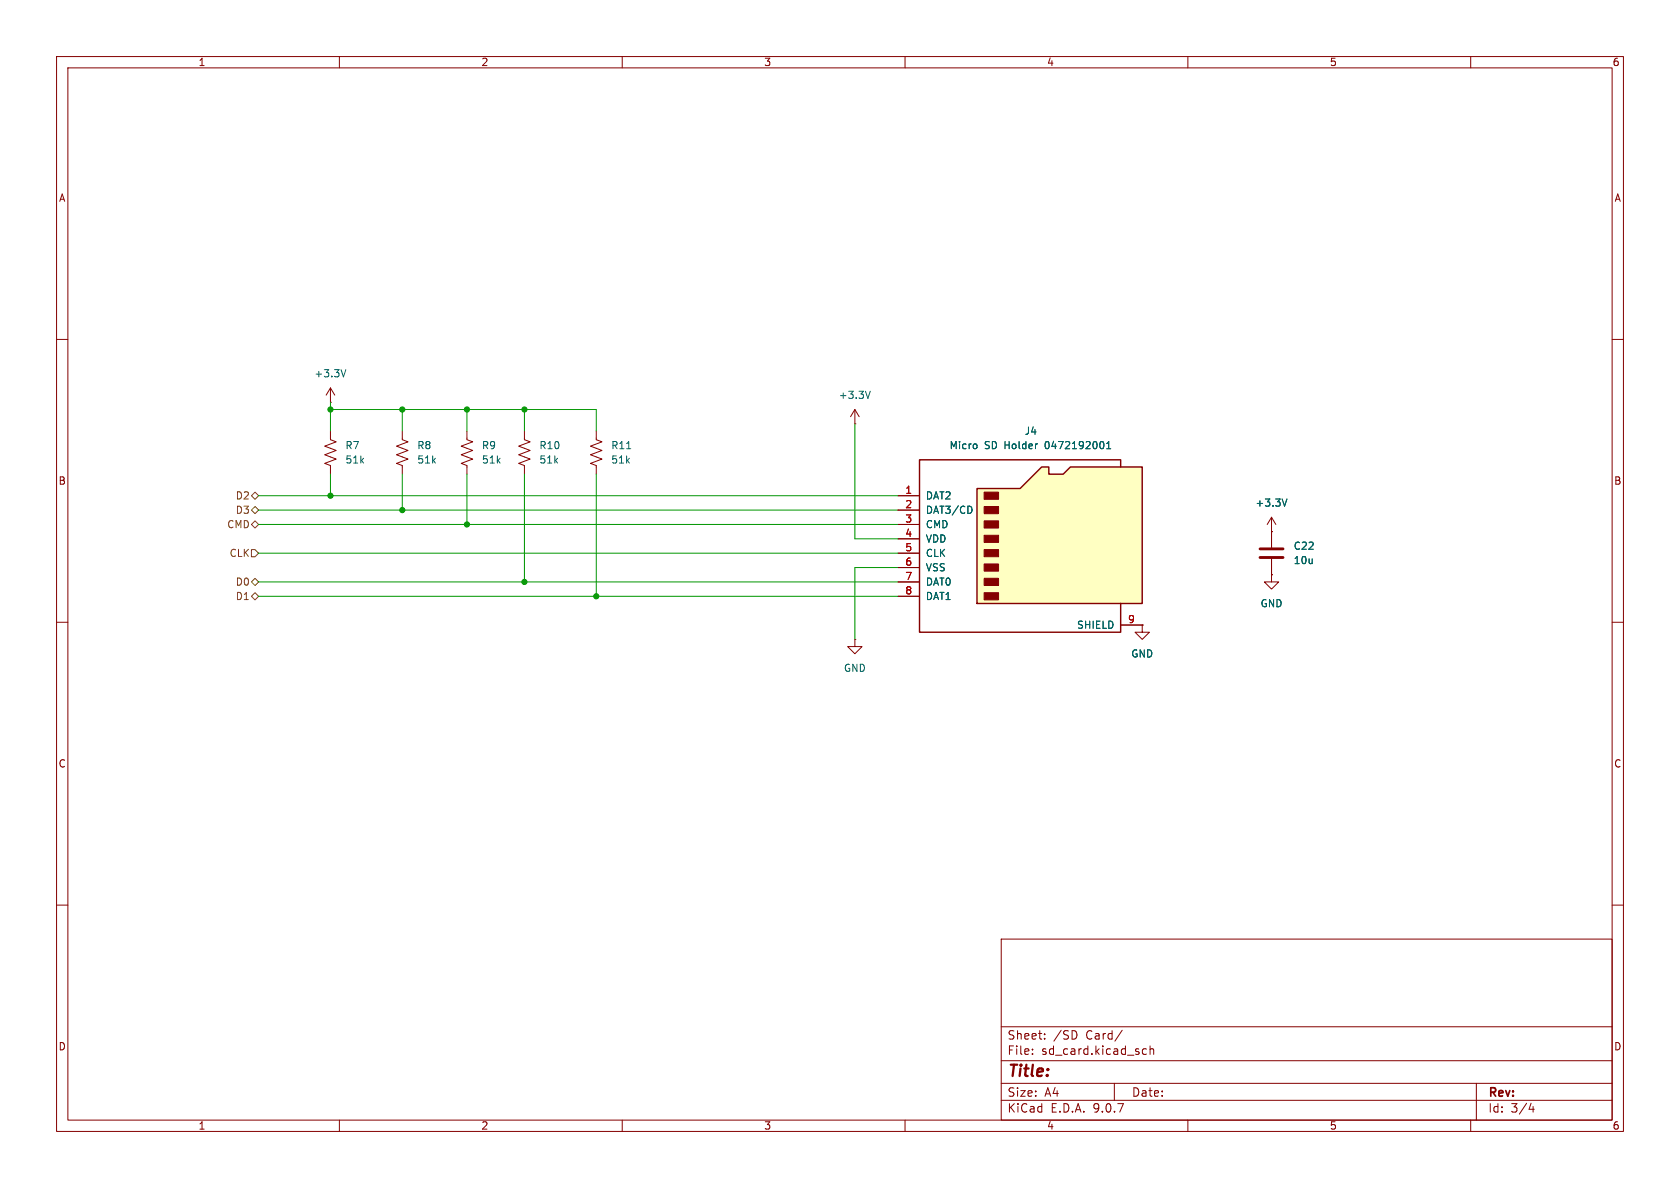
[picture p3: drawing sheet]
(kicad_sch
 (version 20260306)
 (generator "eeschema")
 (generator_version "10.0")
 (paper "A4")
 (lib_symbols
  (symbol "Connector:Micro_SD_Card"
   (pin_names
    (offset 1.016)) (exclude_from_sim no) (in_bom yes) (on_board yes)
   (in_pos_files yes)
   (duplicate_pin_numbers_are_jumpers no)
   (property "Reference" "J" (at -16.51 15.24 0) (show_name no) (do_not_autoplace no) (effects (font (size 1.27 1.27))))
   (property "Value" "Micro_SD_Card" (at 16.51 15.24 0) (show_name no) (do_not_autoplace no) (effects (font (size 1.27 1.27)) (justify right)))
   (property "Footprint" "" (at 29.21 7.62 0) (show_name no) (do_not_autoplace no) (hide yes) (effects (font (size 1.27 1.27))))
   (property "Datasheet" "https://www.we-online.com/components/products/datasheet/693072010801.pdf" (at 0 0 0) (show_name no) (do_not_autoplace no) (hide yes) (effects (font (size 1.27 1.27))))
   (property "Description" "Micro SD Card Socket" (at 0 0 0) (show_name no) (do_not_autoplace no) (hide yes) (effects (font (size 1.27 1.27))))
   (symbol "Micro_SD_Card_0_1"
    (polyline (pts (xy -8.89 -11.43) (xy -8.89 8.89) (xy -1.27 8.89) (xy 2.54 12.7) (xy 3.81 12.7) (xy 3.81 11.43) (xy 6.35 11.43) (xy 7.62 12.7) (xy 20.32 12.7) (xy 20.32 -11.43) (xy -8.89 -11.43)) (stroke (width 0.254) (type default)) (fill (type background)))
    (rectangle (start -7.62 8.255) (end -5.08 6.985) (stroke (width 0) (type default)) (fill (type outline)))
    (rectangle (start -7.62 5.715) (end -5.08 4.445) (stroke (width 0) (type default)) (fill (type outline)))
    (rectangle (start -7.62 3.175) (end -5.08 1.905) (stroke (width 0) (type default)) (fill (type outline)))
    (rectangle (start -7.62 0.635) (end -5.08 -0.635) (stroke (width 0) (type default)) (fill (type outline)))
    (rectangle (start -7.62 -1.905) (end -5.08 -3.175) (stroke (width 0) (type default)) (fill (type outline)))
    (rectangle (start -7.62 -4.445) (end -5.08 -5.715) (stroke (width 0) (type default)) (fill (type outline)))
    (rectangle (start -7.62 -6.985) (end -5.08 -8.255) (stroke (width 0) (type default)) (fill (type outline)))
    (rectangle (start -7.62 -9.525) (end -5.08 -10.795) (stroke (width 0) (type default)) (fill (type outline)))
    (polyline (pts (xy 16.51 12.7) (xy 16.51 13.97) (xy -19.05 13.97) (xy -19.05 -16.51) (xy 16.51 -16.51) (xy 16.51 -11.43)) (stroke (width 0.254) (type default)) (fill (type none))))
   (symbol "Micro_SD_Card_1_1"
    (pin bidirectional line (at -22.86 7.62 0) (length 3.81) (name "DAT2" (effects (font (size 1.27 1.27)))) (number "1" (effects (font (size 1.27 1.27)))))
    (pin bidirectional line (at -22.86 5.08 0) (length 3.81) (name "DAT3/CD" (effects (font (size 1.27 1.27)))) (number "2" (effects (font (size 1.27 1.27)))))
    (pin input line (at -22.86 2.54 0) (length 3.81) (name "CMD" (effects (font (size 1.27 1.27)))) (number "3" (effects (font (size 1.27 1.27)))))
    (pin power_in line (at -22.86 0 0) (length 3.81) (name "VDD" (effects (font (size 1.27 1.27)))) (number "4" (effects (font (size 1.27 1.27)))))
    (pin input line (at -22.86 -2.54 0) (length 3.81) (name "CLK" (effects (font (size 1.27 1.27)))) (number "5" (effects (font (size 1.27 1.27)))))
    (pin power_in line (at -22.86 -5.08 0) (length 3.81) (name "VSS" (effects (font (size 1.27 1.27)))) (number "6" (effects (font (size 1.27 1.27)))))
    (pin bidirectional line (at -22.86 -7.62 0) (length 3.81) (name "DAT0" (effects (font (size 1.27 1.27)))) (number "7" (effects (font (size 1.27 1.27)))))
    (pin bidirectional line (at -22.86 -10.16 0) (length 3.81) (name "DAT1" (effects (font (size 1.27 1.27)))) (number "8" (effects (font (size 1.27 1.27)))))
    (pin passive line (at 20.32 -15.24 180) (length 3.81) (name "SHIELD" (effects (font (size 1.27 1.27)))) (number "9" (effects (font (size 1.27 1.27))))))
   (embedded_fonts no))
  (symbol "Device:C"
   (pin_numbers (hide yes))
   (pin_names
    (offset 0.254)) (exclude_from_sim no) (in_bom yes) (on_board yes)
   (in_pos_files yes)
   (duplicate_pin_numbers_are_jumpers no)
   (property "Reference" "C" (at 0.635 2.54 0) (show_name no) (do_not_autoplace no) (effects (font (size 1.27 1.27)) (justify left)))
   (property "Value" "C" (at 0.635 -2.54 0) (show_name no) (do_not_autoplace no) (effects (font (size 1.27 1.27)) (justify left)))
   (property "Footprint" "" (at 0.9652 -3.81 0) (show_name no) (do_not_autoplace no) (hide yes) (effects (font (size 1.27 1.27))))
   (property "Datasheet" "" (at 0 0 0) (show_name no) (do_not_autoplace no) (hide yes) (effects (font (size 1.27 1.27))))
   (property "Description" "Unpolarized capacitor" (at 0 0 0) (show_name no) (do_not_autoplace no) (hide yes) (effects (font (size 1.27 1.27))))
   (symbol "C_0_1"
    (polyline (pts (xy -2.032 0.762) (xy 2.032 0.762)) (stroke (width 0.508) (type default)) (fill (type none)))
    (polyline (pts (xy -2.032 -0.762) (xy 2.032 -0.762)) (stroke (width 0.508) (type default)) (fill (type none))))
   (symbol "C_1_1"
    (pin passive line (at 0 3.81 270) (length 2.794) (name "" (effects (font (size 1.27 1.27)))) (number "1" (effects (font (size 1.27 1.27)))))
    (pin passive line (at 0 -3.81 90) (length 2.794) (name "" (effects (font (size 1.27 1.27)))) (number "2" (effects (font (size 1.27 1.27))))))
   (embedded_fonts no))
  (symbol "Device:R_US"
   (pin_numbers (hide yes))
   (pin_names
    (offset 0)) (exclude_from_sim no) (in_bom yes) (on_board yes)
   (in_pos_files yes)
   (duplicate_pin_numbers_are_jumpers no)
   (property "Reference" "R" (at 2.54 0 90) (show_name no) (do_not_autoplace no) (effects (font (size 1.27 1.27))))
   (property "Value" "R_US" (at -2.54 0 90) (show_name no) (do_not_autoplace no) (effects (font (size 1.27 1.27))))
   (property "Footprint" "" (at 1.016 -0.254 90) (show_name no) (do_not_autoplace no) (hide yes) (effects (font (size 1.27 1.27))))
   (property "Datasheet" "" (at 0 0 0) (show_name no) (do_not_autoplace no) (hide yes) (effects (font (size 1.27 1.27))))
   (property "Description" "Resistor, US symbol" (at 0 0 0) (show_name no) (do_not_autoplace no) (hide yes) (effects (font (size 1.27 1.27))))
   (symbol "R_US_0_1"
    (polyline (pts (xy 0 2.286) (xy 0 2.54)) (stroke (width 0) (type default)) (fill (type none)))
    (polyline (pts (xy 0 2.286) (xy 1.016 1.905) (xy 0 1.524) (xy -1.016 1.143) (xy 0 0.762)) (stroke (width 0) (type default)) (fill (type none)))
    (polyline (pts (xy 0 0.762) (xy 1.016 0.381) (xy 0 0) (xy -1.016 -0.381) (xy 0 -0.762)) (stroke (width 0) (type default)) (fill (type none)))
    (polyline (pts (xy 0 -0.762) (xy 1.016 -1.143) (xy 0 -1.524) (xy -1.016 -1.905) (xy 0 -2.286)) (stroke (width 0) (type default)) (fill (type none)))
    (polyline (pts (xy 0 -2.286) (xy 0 -2.54)) (stroke (width 0) (type default)) (fill (type none))))
   (symbol "R_US_1_1"
    (pin passive line (at 0 3.81 270) (length 1.27) (name "" (effects (font (size 1.27 1.27)))) (number "1" (effects (font (size 1.27 1.27)))))
    (pin passive line (at 0 -3.81 90) (length 1.27) (name "" (effects (font (size 1.27 1.27)))) (number "2" (effects (font (size 1.27 1.27))))))
   (embedded_fonts no))
  (symbol "power:+3.3V"
   (power global)
   (pin_numbers (hide yes))
   (pin_names
    (offset 0) (hide yes)) (exclude_from_sim no) (in_bom yes) (on_board yes)
   (in_pos_files yes)
   (duplicate_pin_numbers_are_jumpers no)
   (property "Reference" "#PWR" (at 0 -3.81 0) (show_name no) (do_not_autoplace no) (hide yes) (effects (font (size 1.27 1.27))))
   (property "Value" "+3.3V" (at 0 3.556 0) (show_name no) (do_not_autoplace no) (effects (font (size 1.27 1.27))))
   (property "Footprint" "" (at 0 0 0) (show_name no) (do_not_autoplace no) (hide yes) (effects (font (size 1.27 1.27))))
   (property "Datasheet" "" (at 0 0 0) (show_name no) (do_not_autoplace no) (hide yes) (effects (font (size 1.27 1.27))))
   (property "Description" "Power symbol creates a global label with name \"+3.3V\"" (at 0 0 0) (show_name no) (do_not_autoplace no) (hide yes) (effects (font (size 1.27 1.27))))
   (symbol "+3.3V_0_1"
    (polyline (pts (xy -0.762 1.27) (xy 0 2.54)) (stroke (width 0) (type default)) (fill (type none)))
    (polyline (pts (xy 0 2.54) (xy 0.762 1.27)) (stroke (width 0) (type default)) (fill (type none)))
    (polyline (pts (xy 0 0) (xy 0 2.54)) (stroke (width 0) (type default)) (fill (type none))))
   (symbol "+3.3V_1_1"
    (pin power_in line (at 0 0 90) (length 0) (name "" (effects (font (size 1.27 1.27)))) (number "1" (effects (font (size 1.27 1.27))))))
   (embedded_fonts no))
  (symbol "power:GND"
   (power global)
   (pin_numbers (hide yes))
   (pin_names
    (offset 0) (hide yes)) (exclude_from_sim no) (in_bom yes) (on_board yes)
   (in_pos_files yes)
   (duplicate_pin_numbers_are_jumpers no)
   (property "Reference" "#PWR" (at 0 -6.35 0) (show_name no) (do_not_autoplace no) (hide yes) (effects (font (size 1.27 1.27))))
   (property "Value" "GND" (at 0 -3.81 0) (show_name no) (do_not_autoplace no) (effects (font (size 1.27 1.27))))
   (property "Footprint" "" (at 0 0 0) (show_name no) (do_not_autoplace no) (hide yes) (effects (font (size 1.27 1.27))))
   (property "Datasheet" "" (at 0 0 0) (show_name no) (do_not_autoplace no) (hide yes) (effects (font (size 1.27 1.27))))
   (property "Description" "Power symbol creates a global label with name \"GND\" , ground" (at 0 0 0) (show_name no) (do_not_autoplace no) (hide yes) (effects (font (size 1.27 1.27))))
   (symbol "GND_0_1"
    (polyline (pts (xy 0 0) (xy 0 -1.27) (xy 1.27 -1.27) (xy 0 -2.54) (xy -1.27 -1.27) (xy 0 -1.27)) (stroke (width 0) (type default)) (fill (type none))))
   (symbol "GND_1_1"
    (pin power_in line (at 0 0 270) (length 0) (name "" (effects (font (size 1.27 1.27)))) (number "1" (effects (font (size 1.27 1.27))))))
   (embedded_fonts no)))
 (junction
  (at 82.55 72.39)
  (diameter 0)
  (color 0 0 0 0))
 (junction
  (at 92.71 102.87)
  (diameter 0)
  (color 0 0 0 0))
 (junction
  (at 58.42 72.39)
  (diameter 0)
  (color 0 0 0 0))
 (junction
  (at 92.71 72.39)
  (diameter 0)
  (color 0 0 0 0))
 (junction
  (at 105.41 105.41)
  (diameter 0)
  (color 0 0 0 0))
 (junction
  (at 58.42 87.63)
  (diameter 0)
  (color 0 0 0 0))
 (junction
  (at 71.12 90.17)
  (diameter 0)
  (color 0 0 0 0))
 (junction
  (at 82.55 92.71)
  (diameter 0)
  (color 0 0 0 0))
 (junction
  (at 71.12 72.39)
  (diameter 0)
  (color 0 0 0 0))
 (wire
  (pts (xy 58.42 72.39) (xy 58.42 76.2))
  (stroke (width 0) (type default)))
 (wire
  (pts (xy 71.12 83.82) (xy 71.12 90.17))
  (stroke (width 0) (type default)))
 (wire
  (pts (xy 92.71 72.39) (xy 92.71 76.2))
  (stroke (width 0) (type default)))
 (wire
  (pts (xy 92.71 102.87) (xy 158.75 102.87))
  (stroke (width 0) (type default)))
 (wire
  (pts (xy 82.55 83.82) (xy 82.55 92.71))
  (stroke (width 0) (type default)))
 (wire
  (pts (xy 71.12 72.39) (xy 58.42 72.39))
  (stroke (width 0) (type default)))
 (wire
  (pts (xy 45.72 87.63) (xy 58.42 87.63))
  (stroke (width 0) (type default)))
 (wire
  (pts (xy 82.55 72.39) (xy 82.55 76.2))
  (stroke (width 0) (type default)))
 (wire
  (pts (xy 58.42 83.82) (xy 58.42 87.63))
  (stroke (width 0) (type default)))
 (wire
  (pts (xy 71.12 72.39) (xy 71.12 76.2))
  (stroke (width 0) (type default)))
 (wire
  (pts (xy 92.71 83.82) (xy 92.71 102.87))
  (stroke (width 0) (type default)))
 (wire
  (pts (xy 158.75 100.33) (xy 151.13 100.33))
  (stroke (width 0) (type default)))
 (wire
  (pts (xy 45.72 97.79) (xy 158.75 97.79))
  (stroke (width 0) (type default)))
 (wire
  (pts (xy 45.72 102.87) (xy 92.71 102.87))
  (stroke (width 0) (type default)))
 (wire
  (pts (xy 105.41 72.39) (xy 105.41 76.2))
  (stroke (width 0) (type default)))
 (wire
  (pts (xy 45.72 92.71) (xy 82.55 92.71))
  (stroke (width 0) (type default)))
 (wire
  (pts (xy 105.41 105.41) (xy 158.75 105.41))
  (stroke (width 0) (type default)))
 (wire
  (pts (xy 151.13 100.33) (xy 151.13 113.03))
  (stroke (width 0) (type default)))
 (wire
  (pts (xy 82.55 92.71) (xy 158.75 92.71))
  (stroke (width 0) (type default)))
 (wire
  (pts (xy 82.55 72.39) (xy 71.12 72.39))
  (stroke (width 0) (type default)))
 (wire
  (pts (xy 105.41 72.39) (xy 92.71 72.39))
  (stroke (width 0) (type default)))
 (wire
  (pts (xy 71.12 90.17) (xy 158.75 90.17))
  (stroke (width 0) (type default)))
 (wire
  (pts (xy 151.13 95.25) (xy 158.75 95.25))
  (stroke (width 0) (type default)))
 (wire
  (pts (xy 151.13 74.93) (xy 151.13 95.25))
  (stroke (width 0) (type default)))
 (wire
  (pts (xy 58.42 71.12) (xy 58.42 72.39))
  (stroke (width 0) (type default)))
 (wire
  (pts (xy 105.41 83.82) (xy 105.41 105.41))
  (stroke (width 0) (type default)))
 (wire
  (pts (xy 45.72 90.17) (xy 71.12 90.17))
  (stroke (width 0) (type default)))
 (wire
  (pts (xy 45.72 105.41) (xy 105.41 105.41))
  (stroke (width 0) (type default)))
 (wire
  (pts (xy 92.71 72.39) (xy 82.55 72.39))
  (stroke (width 0) (type default)))
 (wire
  (pts (xy 58.42 87.63) (xy 158.75 87.63))
  (stroke (width 0) (type default)))
 (hierarchical_label "D2"
  (shape bidirectional)
  (at 45.72 87.63 180)
  (effects (font (size 1.27 1.27)) (justify right)))
 (hierarchical_label "D3"
  (shape bidirectional)
  (at 45.72 90.17 180)
  (effects (font (size 1.27 1.27)) (justify right)))
 (hierarchical_label "CMD"
  (shape bidirectional)
  (at 45.72 92.71 180)
  (effects (font (size 1.27 1.27)) (justify right)))
 (hierarchical_label "CLK"
  (shape input)
  (at 45.72 97.79 180)
  (effects (font (size 1.27 1.27)) (justify right)))
 (hierarchical_label "D0"
  (shape bidirectional)
  (at 45.72 102.87 180)
  (effects (font (size 1.27 1.27)) (justify right)))
 (hierarchical_label "D1"
  (shape bidirectional)
  (at 45.72 105.41 180)
  (effects (font (size 1.27 1.27)) (justify right)))
 (symbol
  (lib_id "Connector:Micro_SD_Card")
  (at 181.61 95.25 0)
  (unit 1)
  (body_style 1)
  (exclude_from_sim no)
  (in_bom yes)
  (on_board yes)
  (in_pos_files yes)
  (dnp no)
  (fields_autoplaced yes)
  (property "Reference" "J4" (at 182.245 76.2 0) (show_name no) (do_not_autoplace no) (effects (font (size 1.27 1.27))))
  (property "Value" "Micro SD Holder 0472192001" (at 182.245 78.74 0) (show_name no) (do_not_autoplace no) (effects (font (size 1.27 1.27))))
  (property "Footprint" "Connector_Card:microSD_HC_Molex_47219-2001" (at 210.82 87.63 0) (hide yes) (show_name no) (do_not_autoplace no) (effects (font (size 1.27 1.27))))
  (property "Datasheet" "https://www.we-online.com/components/products/datasheet/693072010801.pdf" (at 181.61 95.25 0) (hide yes) (show_name no) (do_not_autoplace no) (effects (font (size 1.27 1.27))))
  (property "Description" "Micro SD Card Socket" (at 181.61 95.25 0) (hide yes) (show_name no) (do_not_autoplace no) (effects (font (size 1.27 1.27))))
  (property "Sim.Type" "" (at 181.61 95.25 0) (hide yes) (show_name no) (do_not_autoplace no) (effects (font (size 1.27 1.27))))
  (pin "6")
  (pin "3")
  (pin "1")
  (pin "9")
  (pin "7")
  (pin "4")
  (pin "2")
  (pin "5")
  (pin "8"))
 (symbol
  (lib_id "power:GND")
  (at 151.13 113.03 0)
  (unit 1)
  (body_style 1)
  (exclude_from_sim no)
  (in_bom yes)
  (on_board yes)
  (in_pos_files yes)
  (dnp no)
  (fields_autoplaced yes)
  (property "Reference" "#PWR036" (at 151.13 119.38 0) (hide yes) (show_name no) (do_not_autoplace no) (effects (font (size 1.27 1.27))))
  (property "Value" "GND" (at 151.13 118.11 0) (show_name no) (do_not_autoplace no) (effects (font (size 1.27 1.27))))
  (property "Footprint" "" (at 151.13 113.03 0) (hide yes) (show_name no) (do_not_autoplace no) (effects (font (size 1.27 1.27))))
  (property "Datasheet" "" (at 151.13 113.03 0) (hide yes) (show_name no) (do_not_autoplace no) (effects (font (size 1.27 1.27))))
  (property "Description" "Power symbol creates a global label with name \"GND\" , ground" (at 151.13 113.03 0) (hide yes) (show_name no) (do_not_autoplace no) (effects (font (size 1.27 1.27))))
  (pin "1"))
 (symbol
  (lib_id "Device:R_US")
  (at 71.12 80.01 0)
  (unit 1)
  (body_style 1)
  (exclude_from_sim no)
  (in_bom yes)
  (on_board yes)
  (in_pos_files yes)
  (dnp no)
  (fields_autoplaced yes)
  (property "Reference" "R8" (at 73.66 78.7399 0) (show_name no) (do_not_autoplace no) (effects (font (size 1.27 1.27)) (justify left)))
  (property "Value" "51k" (at 73.66 81.2799 0) (show_name no) (do_not_autoplace no) (effects (font (size 1.27 1.27)) (justify left)))
  (property "Footprint" "Resistor_SMD:R_0603_1608Metric_Pad0.98x0.95mm_HandSolder" (at 72.136 80.264 90) (hide yes) (show_name no) (do_not_autoplace no) (effects (font (size 1.27 1.27))))
  (property "Datasheet" "" (at 71.12 80.01 0) (hide yes) (show_name no) (do_not_autoplace no) (effects (font (size 1.27 1.27))))
  (property "Description" "Resistor, US symbol" (at 71.12 80.01 0) (hide yes) (show_name no) (do_not_autoplace no) (effects (font (size 1.27 1.27))))
  (property "Sim.Type" "" (at 71.12 80.01 0) (hide yes) (show_name no) (do_not_autoplace no) (effects (font (size 1.27 1.27))))
  (pin "1")
  (pin "2"))
 (symbol
  (lib_id "Device:R_US")
  (at 82.55 80.01 0)
  (unit 1)
  (body_style 1)
  (exclude_from_sim no)
  (in_bom yes)
  (on_board yes)
  (in_pos_files yes)
  (dnp no)
  (fields_autoplaced yes)
  (property "Reference" "R9" (at 85.09 78.7399 0) (show_name no) (do_not_autoplace no) (effects (font (size 1.27 1.27)) (justify left)))
  (property "Value" "51k" (at 85.09 81.2799 0) (show_name no) (do_not_autoplace no) (effects (font (size 1.27 1.27)) (justify left)))
  (property "Footprint" "Resistor_SMD:R_0603_1608Metric_Pad0.98x0.95mm_HandSolder" (at 83.566 80.264 90) (hide yes) (show_name no) (do_not_autoplace no) (effects (font (size 1.27 1.27))))
  (property "Datasheet" "" (at 82.55 80.01 0) (hide yes) (show_name no) (do_not_autoplace no) (effects (font (size 1.27 1.27))))
  (property "Description" "Resistor, US symbol" (at 82.55 80.01 0) (hide yes) (show_name no) (do_not_autoplace no) (effects (font (size 1.27 1.27))))
  (property "Sim.Type" "" (at 82.55 80.01 0) (hide yes) (show_name no) (do_not_autoplace no) (effects (font (size 1.27 1.27))))
  (pin "1")
  (pin "2"))
 (symbol
  (lib_id "Device:R_US")
  (at 105.41 80.01 0)
  (unit 1)
  (body_style 1)
  (exclude_from_sim no)
  (in_bom yes)
  (on_board yes)
  (in_pos_files yes)
  (dnp no)
  (property "Reference" "R11" (at 107.95 78.7399 0) (show_name no) (do_not_autoplace no) (effects (font (size 1.27 1.27)) (justify left)))
  (property "Value" "51k" (at 107.95 81.2799 0) (show_name no) (do_not_autoplace no) (effects (font (size 1.27 1.27)) (justify left)))
  (property "Footprint" "Resistor_SMD:R_0603_1608Metric_Pad0.98x0.95mm_HandSolder" (at 106.426 80.264 90) (hide yes) (show_name no) (do_not_autoplace no) (effects (font (size 1.27 1.27))))
  (property "Datasheet" "" (at 105.41 80.01 0) (hide yes) (show_name no) (do_not_autoplace no) (effects (font (size 1.27 1.27))))
  (property "Description" "Resistor, US symbol" (at 105.41 80.01 0) (hide yes) (show_name no) (do_not_autoplace no) (effects (font (size 1.27 1.27))))
  (property "Sim.Type" "" (at 105.41 80.01 0) (hide yes) (show_name no) (do_not_autoplace no) (effects (font (size 1.27 1.27))))
  (pin "2")
  (pin "1"))
 (symbol
  (lib_id "Device:R_US")
  (at 58.42 80.01 0)
  (unit 1)
  (body_style 1)
  (exclude_from_sim no)
  (in_bom yes)
  (on_board yes)
  (in_pos_files yes)
  (dnp no)
  (fields_autoplaced yes)
  (property "Reference" "R7" (at 60.96 78.7399 0) (show_name no) (do_not_autoplace no) (effects (font (size 1.27 1.27)) (justify left)))
  (property "Value" "51k" (at 60.96 81.2799 0) (show_name no) (do_not_autoplace no) (effects (font (size 1.27 1.27)) (justify left)))
  (property "Footprint" "Resistor_SMD:R_0603_1608Metric_Pad0.98x0.95mm_HandSolder" (at 59.436 80.264 90) (hide yes) (show_name no) (do_not_autoplace no) (effects (font (size 1.27 1.27))))
  (property "Datasheet" "" (at 58.42 80.01 0) (hide yes) (show_name no) (do_not_autoplace no) (effects (font (size 1.27 1.27))))
  (property "Description" "Resistor, US symbol" (at 58.42 80.01 0) (hide yes) (show_name no) (do_not_autoplace no) (effects (font (size 1.27 1.27))))
  (property "Sim.Type" "" (at 58.42 80.01 0) (hide yes) (show_name no) (do_not_autoplace no) (effects (font (size 1.27 1.27))))
  (pin "1")
  (pin "2"))
 (symbol
  (lib_id "power:+3.3V")
  (at 58.42 71.12 0)
  (unit 1)
  (body_style 1)
  (exclude_from_sim no)
  (in_bom yes)
  (on_board yes)
  (in_pos_files yes)
  (dnp no)
  (fields_autoplaced yes)
  (property "Reference" "#PWR034" (at 58.42 74.93 0) (hide yes) (show_name no) (do_not_autoplace no) (effects (font (size 1.27 1.27))))
  (property "Value" "+3.3V" (at 58.42 66.04 0) (show_name no) (do_not_autoplace no) (effects (font (size 1.27 1.27))))
  (property "Footprint" "" (at 58.42 71.12 0) (hide yes) (show_name no) (do_not_autoplace no) (effects (font (size 1.27 1.27))))
  (property "Datasheet" "" (at 58.42 71.12 0) (hide yes) (show_name no) (do_not_autoplace no) (effects (font (size 1.27 1.27))))
  (property "Description" "Power symbol creates a global label with name \"+3.3V\"" (at 58.42 71.12 0) (hide yes) (show_name no) (do_not_autoplace no) (effects (font (size 1.27 1.27))))
  (pin "1"))
 (symbol
  (lib_id "power:GND")
  (at 224.79 101.6 0)
  (unit 1)
  (body_style 1)
  (exclude_from_sim no)
  (in_bom yes)
  (on_board yes)
  (in_pos_files yes)
  (dnp no)
  (fields_autoplaced yes)
  (property "Reference" "#PWR039" (at 224.79 107.95 0) (hide yes) (show_name no) (do_not_autoplace no) (effects (font (size 1.27 1.27))))
  (property "Value" "GND" (at 224.79 106.68 0) (show_name no) (do_not_autoplace no) (effects (font (size 1.27 1.27))))
  (property "Footprint" "" (at 224.79 101.6 0) (hide yes) (show_name no) (do_not_autoplace no) (effects (font (size 1.27 1.27))))
  (property "Datasheet" "" (at 224.79 101.6 0) (hide yes) (show_name no) (do_not_autoplace no) (effects (font (size 1.27 1.27))))
  (property "Description" "Power symbol creates a global label with name \"GND\" , ground" (at 224.79 101.6 0) (hide yes) (show_name no) (do_not_autoplace no) (effects (font (size 1.27 1.27))))
  (pin "1"))
 (symbol
  (lib_id "power:GND")
  (at 201.93 110.49 0)
  (unit 1)
  (body_style 1)
  (exclude_from_sim no)
  (in_bom yes)
  (on_board yes)
  (in_pos_files yes)
  (dnp no)
  (fields_autoplaced yes)
  (property "Reference" "#PWR037" (at 201.93 116.84 0) (hide yes) (show_name no) (do_not_autoplace no) (effects (font (size 1.27 1.27))))
  (property "Value" "GND" (at 201.93 115.57 0) (show_name no) (do_not_autoplace no) (effects (font (size 1.27 1.27))))
  (property "Footprint" "" (at 201.93 110.49 0) (hide yes) (show_name no) (do_not_autoplace no) (effects (font (size 1.27 1.27))))
  (property "Datasheet" "" (at 201.93 110.49 0) (hide yes) (show_name no) (do_not_autoplace no) (effects (font (size 1.27 1.27))))
  (property "Description" "Power symbol creates a global label with name \"GND\" , ground" (at 201.93 110.49 0) (hide yes) (show_name no) (do_not_autoplace no) (effects (font (size 1.27 1.27))))
  (pin "1"))
 (symbol
  (lib_id "Device:R_US")
  (at 92.71 80.01 0)
  (unit 1)
  (body_style 1)
  (exclude_from_sim no)
  (in_bom yes)
  (on_board yes)
  (in_pos_files yes)
  (dnp no)
  (fields_autoplaced yes)
  (property "Reference" "R10" (at 95.25 78.7399 0) (show_name no) (do_not_autoplace no) (effects (font (size 1.27 1.27)) (justify left)))
  (property "Value" "51k" (at 95.25 81.2799 0) (show_name no) (do_not_autoplace no) (effects (font (size 1.27 1.27)) (justify left)))
  (property "Footprint" "Resistor_SMD:R_0603_1608Metric_Pad0.98x0.95mm_HandSolder" (at 93.726 80.264 90) (hide yes) (show_name no) (do_not_autoplace no) (effects (font (size 1.27 1.27))))
  (property "Datasheet" "" (at 92.71 80.01 0) (hide yes) (show_name no) (do_not_autoplace no) (effects (font (size 1.27 1.27))))
  (property "Description" "Resistor, US symbol" (at 92.71 80.01 0) (hide yes) (show_name no) (do_not_autoplace no) (effects (font (size 1.27 1.27))))
  (property "Sim.Type" "" (at 92.71 80.01 0) (hide yes) (show_name no) (do_not_autoplace no) (effects (font (size 1.27 1.27))))
  (pin "1")
  (pin "2"))
 (symbol
  (lib_id "power:+3.3V")
  (at 224.79 93.98 0)
  (unit 1)
  (body_style 1)
  (exclude_from_sim no)
  (in_bom yes)
  (on_board yes)
  (in_pos_files yes)
  (dnp no)
  (fields_autoplaced yes)
  (property "Reference" "#PWR038" (at 224.79 97.79 0) (hide yes) (show_name no) (do_not_autoplace no) (effects (font (size 1.27 1.27))))
  (property "Value" "+3.3V" (at 224.79 88.9 0) (show_name no) (do_not_autoplace no) (effects (font (size 1.27 1.27))))
  (property "Footprint" "" (at 224.79 93.98 0) (hide yes) (show_name no) (do_not_autoplace no) (effects (font (size 1.27 1.27))))
  (property "Datasheet" "" (at 224.79 93.98 0) (hide yes) (show_name no) (do_not_autoplace no) (effects (font (size 1.27 1.27))))
  (property "Description" "Power symbol creates a global label with name \"+3.3V\"" (at 224.79 93.98 0) (hide yes) (show_name no) (do_not_autoplace no) (effects (font (size 1.27 1.27))))
  (pin "1"))
 (symbol
  (lib_id "Device:C")
  (at 224.79 97.79 0)
  (unit 1)
  (body_style 1)
  (exclude_from_sim no)
  (in_bom yes)
  (on_board yes)
  (in_pos_files yes)
  (dnp no)
  (fields_autoplaced yes)
  (property "Reference" "C22" (at 228.6 96.5199 0) (show_name no) (do_not_autoplace no) (effects (font (size 1.27 1.27)) (justify left)))
  (property "Value" "10u" (at 228.6 99.0599 0) (show_name no) (do_not_autoplace no) (effects (font (size 1.27 1.27)) (justify left)))
  (property "Footprint" "Capacitor_SMD:C_0603_1608Metric_Pad1.08x0.95mm_HandSolder" (at 225.7552 101.6 0) (hide yes) (show_name no) (do_not_autoplace no) (effects (font (size 1.27 1.27))))
  (property "Datasheet" "" (at 224.79 97.79 0) (hide yes) (show_name no) (do_not_autoplace no) (effects (font (size 1.27 1.27))))
  (property "Description" "Unpolarized capacitor" (at 224.79 97.79 0) (hide yes) (show_name no) (do_not_autoplace no) (effects (font (size 1.27 1.27))))
  (property "Sim.Type" "" (at 224.79 97.79 0) (hide yes) (show_name no) (do_not_autoplace no) (effects (font (size 1.27 1.27))))
  (pin "2")
  (pin "1"))
 (symbol
  (lib_id "power:+3.3V")
  (at 151.13 74.93 0)
  (unit 1)
  (body_style 1)
  (exclude_from_sim no)
  (in_bom yes)
  (on_board yes)
  (in_pos_files yes)
  (dnp no)
  (fields_autoplaced yes)
  (property "Reference" "#PWR035" (at 151.13 78.74 0) (hide yes) (show_name no) (do_not_autoplace no) (effects (font (size 1.27 1.27))))
  (property "Value" "+3.3V" (at 151.13 69.85 0) (show_name no) (do_not_autoplace no) (effects (font (size 1.27 1.27))))
  (property "Footprint" "" (at 151.13 74.93 0) (hide yes) (show_name no) (do_not_autoplace no) (effects (font (size 1.27 1.27))))
  (property "Datasheet" "" (at 151.13 74.93 0) (hide yes) (show_name no) (do_not_autoplace no) (effects (font (size 1.27 1.27))))
  (property "Description" "Power symbol creates a global label with name \"+3.3V\"" (at 151.13 74.93 0) (hide yes) (show_name no) (do_not_autoplace no) (effects (font (size 1.27 1.27))))
  (pin "1")))
